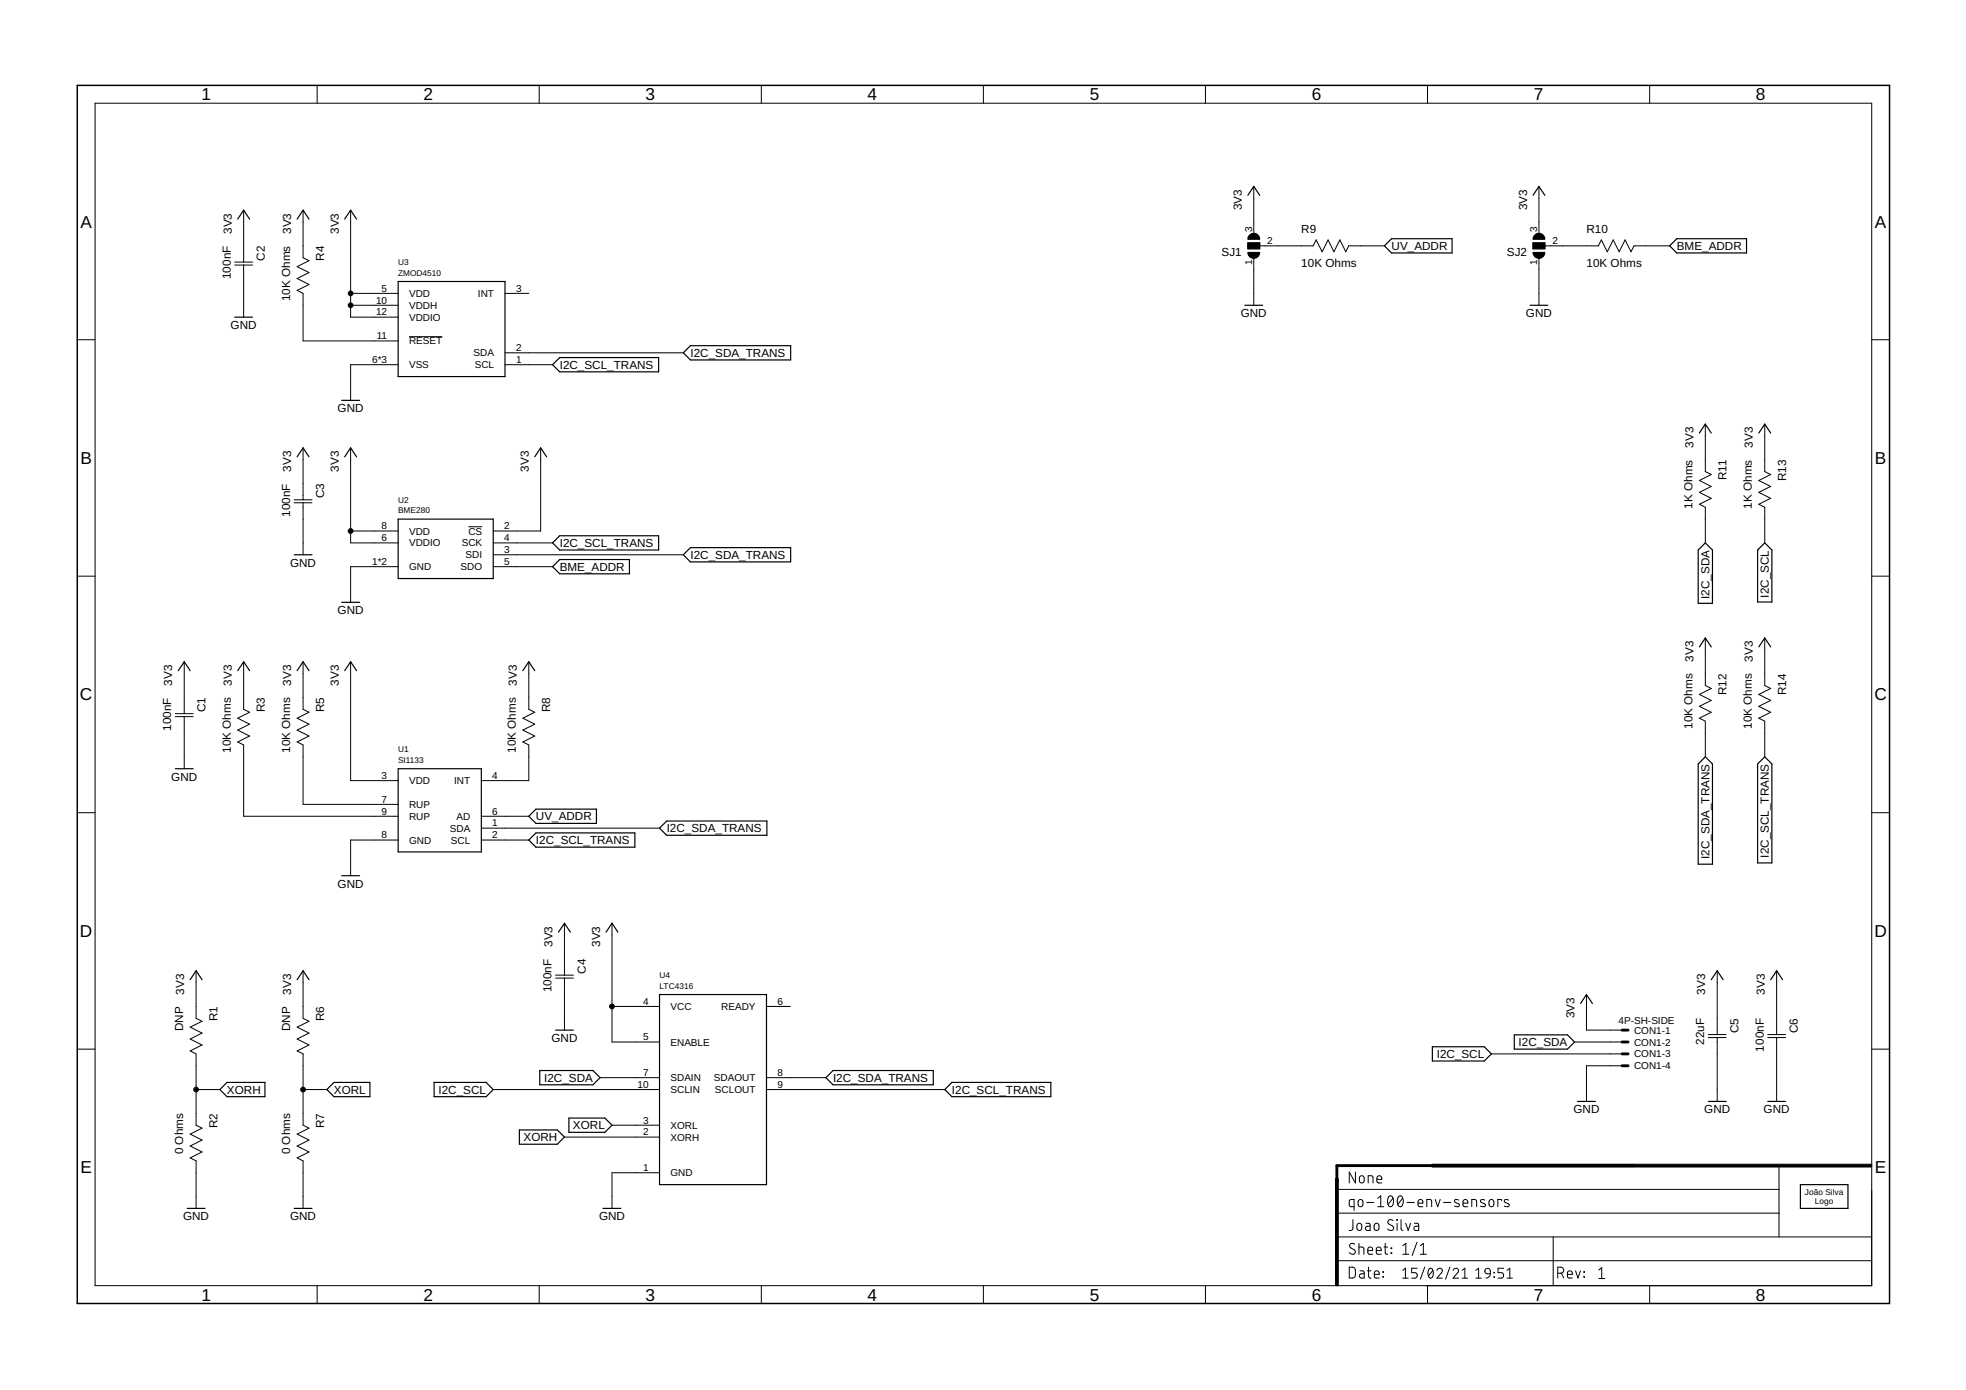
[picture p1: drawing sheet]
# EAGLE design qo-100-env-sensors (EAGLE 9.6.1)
CNAME: None; CREVISION: 1; DESIGNER: Joao Silva

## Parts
C1  100nF  CAPACITOR-0603  [CAP0603]
C2  100nF  CAPACITOR-0603  [CAP0603]
C3  100nF  CAPACITOR-0603  [CAP0603]
C4  100nF  CAPACITOR-0603  [CAP0603]
C5  22uF  CAPACITOR-1206  [CAP1206]
C6  100nF  CAPACITOR-0603  [CAP0603]
CON1  4P-SH-SIDE  [SH-04-SIDE]
LOGO1  JS-5MM  [JS_5MM]
R1  DNP  RESISTOR-0603  [RES0603]
R2  0 Ohms  RESISTOR-0603  [RES0603]
R3  10K Ohms  RESISTOR-0603  [RES0603]
R4  10K Ohms  RESISTOR-0603  [RES0603]
R5  10K Ohms  RESISTOR-0603  [RES0603]
R6  DNP  RESISTOR-0603  [RES0603]
R7  0 Ohms  RESISTOR-0603  [RES0603]
R8  10K Ohms  RESISTOR-0603  [RES0603]
R9  10K Ohms  RESISTOR-0603  [RES0603]
R10  10K Ohms  RESISTOR-0603  [RES0603]
R11  1K Ohms  RESISTOR-0603  [RES0603]
R12  10K Ohms  RESISTOR-0603  [RES0603]
R13  1K Ohms  RESISTOR-0603  [RES0603]
R14  10K Ohms  RESISTOR-0603  [RES0603]
SJ1  SJ2S  [SJ2_S]
SJ2  SJ2S  [SJ2_S]
U1  SI1133  [DFN10]
U2  BME280  [BME280]
U3  ZMOD4510  [LGA12]
U4  LTC4316  [MSOP10]

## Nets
3V3: C1.1(C1) C2.1(C1) C3.1(C1) C4.1(C1) C5.1(C1) C6.1(C1) CON1.1 R1.2 R3.2 R4.2 R5.2 R6.2 R8.2 R11.2 R12.2 R13.2 R14.2 SJ1.3 SJ2.3 U1.3(VDD) U2.2(!CS) U2.6(VDDIO) U2.8(VDD) U3.5(VDD) U3.10(VDDH) U3.12(VDDIO) U4.4(VCC) U4.5(ENABLE)
BME_ADDR: R10.1 U2.5(SDO)
GND: C1.2(C2) C2.2(C2) C3.2(C2) C4.2(C2) C5.2(C2) C6.2(C2) CON1.4 R2.1 R7.1 SJ1.1 SJ2.1 U1.8(GND) U2.1(GND) U2.7(GND) U3.6(VSS) U3.7(VSS) U3.9(VSS) U4.1(GND)
I2C_SCL: CON1.3 R13.1 U4.10(SCLIN)
I2C_SCL_TRANS: R14.1 U1.2(SCL) U2.4(SCK) U3.1(SCL) U4.9(SCLOUT)
I2C_SDA: CON1.2 R11.1 U4.7(SDAIN)
I2C_SDA_TRANS: R12.1 U1.1(SDA) U2.3(SDI) U3.2(SDA) U4.8(SDAOUT)
N$1: R4.1 U3.11(!RESET)
N$2: R3.1 U1.9(RUP)
N$3: R8.1 U1.4(INT)
N$4: R10.2 SJ2.2
N$5: R9.2 SJ1.2
N$6: R5.1 U1.7(RUP)
UV_ADDR: R9.1 U1.6(AD)
XORH: R1.1 R2.2 U4.2(XORH)
XORL: R6.1 R7.2 U4.3(XORL)
Unconnected: U3.3(INT) U4.6(READY)
